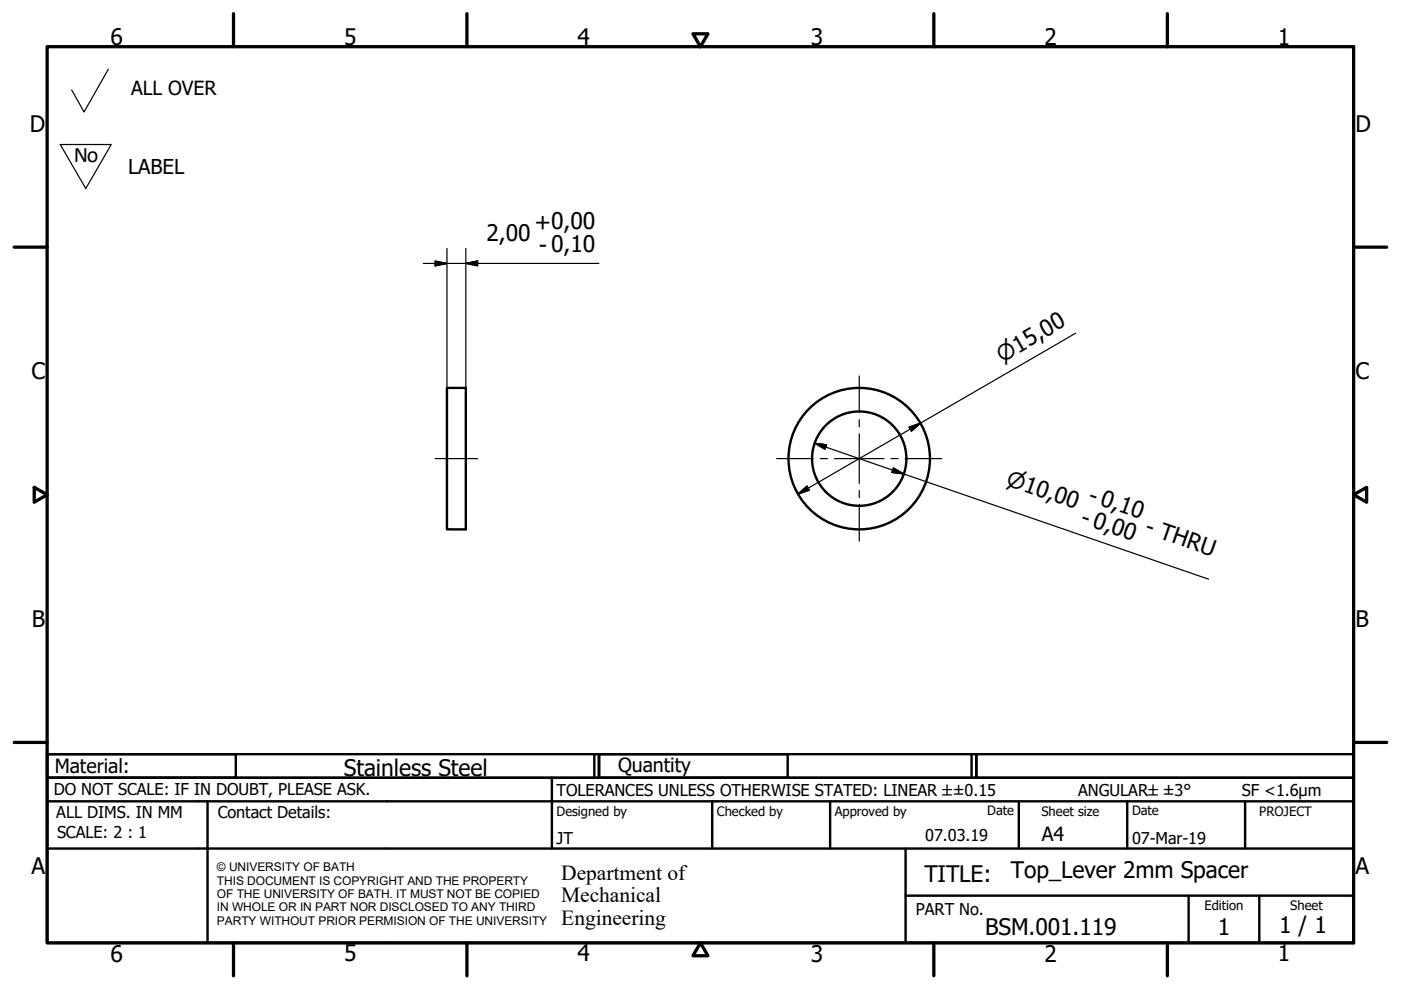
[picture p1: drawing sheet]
<svg xmlns="http://www.w3.org/2000/svg" width="297mm" height="210mm" viewBox="0 0 297 210" stroke-linecap="round" stroke-linejoin="round" font-family="sans-serif">
<!-- layer: Visible (ISO) -->
<g fill="none" stroke="#000" stroke-width=".51">
<path d="M94.8 82.2h4v30h-4z"/>
<circle cx="182.2" cy="97.2" r="15"/>
<circle cx="182.2" cy="97.2" r="10"/>
</g>
<!-- layer: Border (ISO) -->
<g fill="none" stroke="#000" stroke-width=".7">
<path d="M10 9.9h277v190h-277zM49.5 2.9v7M99 2.9v7M146.9 7.2h3.2l-1.6 2.7zM198 2.9v7M247.5 2.9v7M3 52.4h7M287 52.4h7M7.3 103.3l2.7 1.6-2.7 1.6zM287 104.9l2.8-1.6v3.2zM3 157.4h7M287 157.4h7"/>
<path d="M49.5 199.9v7M99 199.9v7M148.5 199.9l1.6 2.7h-3.2zM198 199.9v7M247.5 199.9v7"/>
</g>
<!-- layer: Title (ISO) -->
<g fill="none" stroke="#000" stroke-width=".51">
<path d="M10 159.9h40v5h-40zM10 159.9h117v5h-117zM126 159.9v5M127 159.9h40v5h-40zM127 159.9h80v5h-80zM206 159.9v5M207 159.9h80v5h-80zM10 169.9v-5h277v5M10 169.9h277v30h-277zM10 179.9h277M44 169.9v30M117 164.9v15"/>
<path d="M151 169.9v10M176 169.9v10M192 179.9v20M216 169.9v10M239 169.9v10M264 169.9v10M192 189.9h95M252 189.9v10M267 189.9v10"/>
</g>
<!-- layer: Sketch Geometry (ISO) -->
<path d="M23 14.7l-5.2 9-2.6-4.6M12.8 30.6h10.8l-5.4 9.4z" fill="none" stroke="#000" stroke-width=".25"/>
<!-- layer: Center Mark (ISO) -->
<path d="M182.2 79.7v7.8M164.7 97.2h7.7M173.9 97.2h1.5M176.9 97.2h10.5M182.2 89v1.5M182.2 92v10.5M188.9 97.2h1.5M191.9 97.2h7.8M182.2 104v1.5M182.2 107v7.7" fill="none" stroke="#000" stroke-width=".25"/>
<!-- layer: Centerline (ISO) -->
<path d="M92.3 97.2h9" fill="none" stroke="#000" stroke-width=".25"/>
<!-- layer: Dimension (ISO) -->
<path d="M89.8 55.9h37.2M92.3 55.3l2.5 .6-2.5 .5zM94.8 52.7v29.5M98.8 55.9l2.5-.6v1.1zM98.8 52.7v29.5M228 70.6l-58.8 34.1M172.7 94l2.5 .3-.3 1zM172.7 94l83.5 28.8M189.4 99.2l2.2 1.3-2.5-.3zM192.7 90.5l2.5-.8-2 1.7zM169.2 104.7l1.9-1.6 .5 .8z" fill="none" stroke="#000" stroke-width=".25"/>
<path d="M92.3 56.4l2.5-.5zM92.3 55.3l2.5 .6-2.5 .5zM98.8 55.9l2.5-.6zM98.8 55.9l2.5-.6v1.1zM172.7 94l2.5 .3zM172.7 94l2.5 .3-.3 1zM193.2 91.4l2-1.7zM192.7 90.5l2.5-.8-2 1.7zM169.2 104.7l1.9-1.6zM169.2 104.7l1.9-1.6 .5 .8zM189.1 100.2l2.5 .3zM189.4 99.2l2.2 1.3-2.5-.3z" fill="#000" stroke="#000" stroke-width=".25"/>
<g font-size="4.8">
<text x="23.4" y="9.5">6</text>
<text x="72.9" y="9.5">5</text>
<text x="122.4" y="9.5">4</text>
<text x="171.9" y="9.5">3</text>
<text x="221.4" y="9.5">2</text>
<text x="270.9" y="9.5">1</text>
<text x="6.3" y="27.9">D</text>
<text x="287.4" y="27.9">D</text>
<text x="103.1" y="51">2,00</text>
<text x="113.3" y="48.7">+0,00</text>
<text x="114.2" y="53.6">- 0,10</text>
<text x="6.7" y="80.4">C</text>
<text x="287.4" y="80.4">C</text>
<text x="230.5" y="106.4" transform="rotate(19 230.5 106.4)">- 0,10</text>
<text x="228.9" y="111" transform="rotate(19 228.9 111)">- 0,00</text>
<text x="242.5" y="113" transform="rotate(19 242.5 113)">- THRU</text>
<text x="6.8" y="132.9">B</text>
<text x="287.4" y="132.9">B</text>
<text x="72.9" y="164.6">Stainless Steel</text>
<text x="6.7" y="185.4">A</text>
<text x="287.4" y="185.4">A</text>
<text x="196" y="187">TITLE:</text>
<text x="214.3" y="186.2">Top_Lever 2mm Spacer</text>
<text x="271.2" y="197.9">1 / 1</text>
<text x="23.4" y="203.9">6</text>
<text x="72.9" y="203.8">5</text>
<text x="122.4" y="203.8">4</text>
<text x="171.9" y="203.9">3</text>
<text x="208.9" y="198.2">BSM.001.119</text>
<text x="221.4" y="203.9">2</text>
<text x="258.2" y="198.2">1</text>
<text x="270.9" y="203.8">1</text>
</g>
<text font-size="4.7" x="15.7" y="34.4">No</text>
<g font-size="4.6">
<text x="212.4" y="76.9" transform="rotate(-30 212.4 76.9)">⌀15,00</text>
<text x="213.1" y="102.8" transform="rotate(19 213.1 102.8)">⌀10,00</text>
<text x="119" y="186.5">Department of</text>
<text x="119" y="191.3">Mechanical</text>
<text x="119" y="196">Engineering</text>
</g>
<text font-size="4.3" x="27.2" y="36.9">LABEL</text>
<g font-size="4.1">
<text x="27.8" y="20.1">ALL OVER</text>
<text x="11.6" y="163.9">Material:</text>
<text x="131" y="163.7">Quantity</text>
<text x="220.9" y="178.4">A4</text>
</g>
<g font-size="3.5">
<text x="11.4" y="168.5">DO NOT SCALE: IF IN DOUBT, PLEASE ASK.</text>
<text x="11.9" y="173.5">ALL DIMS. IN MM</text>
<text x="46.2" y="173.5">Contact Details:</text>
<text x="118" y="168.8">TOLERANCES UNLESS OTHERWISE STATED: LINEAR ±±0.15</text>
<text x="228.6" y="168.8">ANGULAR±±3°</text>
<text x="263.3" y="168.8">SF &lt;1.6µm</text>
<text x="12.1" y="177.6">SCALE: 2 : 1</text>
<text x="118" y="178.9">JT</text>
<text x="196.2" y="178.3">07.03.19</text>
<text x="240" y="178.9">07-Mar-19</text>
<text x="194.2" y="194.1">PART No.</text>
</g>
<g font-size="2.8">
<text x="118" y="173">Designed by</text>
<text x="152" y="173">Checked by</text>
<text x="177" y="173">Approved by</text>
<text x="209.3" y="172.9">Date</text>
<text x="220.8" y="173">Sheet size</text>
<text x="240" y="172.9">Date</text>
<text x="267" y="172.9">PROJECT</text>
<text x="255.4" y="193">Edition</text>
<text x="273.6" y="193">Sheet</text>
</g>
<g font-size="2.5">
<text x="46" y="184.7">© UNIVERSITY OF BATH</text>
<text x="46" y="187.6">THIS DOCUMENT IS COPYRIGHT AND THE PROPERTY</text>
<text x="46" y="190.4">OF THE UNIVERSITY OF BATH. IT MUST NOT BE COPIED</text>
<text x="46" y="193.2">IN WHOLE OR IN PART NOR DISCLOSED TO ANY THIRD</text>
<text x="46" y="196.1">PARTY WITHOUT PRIOR PERMISION OF THE UNIVERSITY</text>
</g>
</svg>
